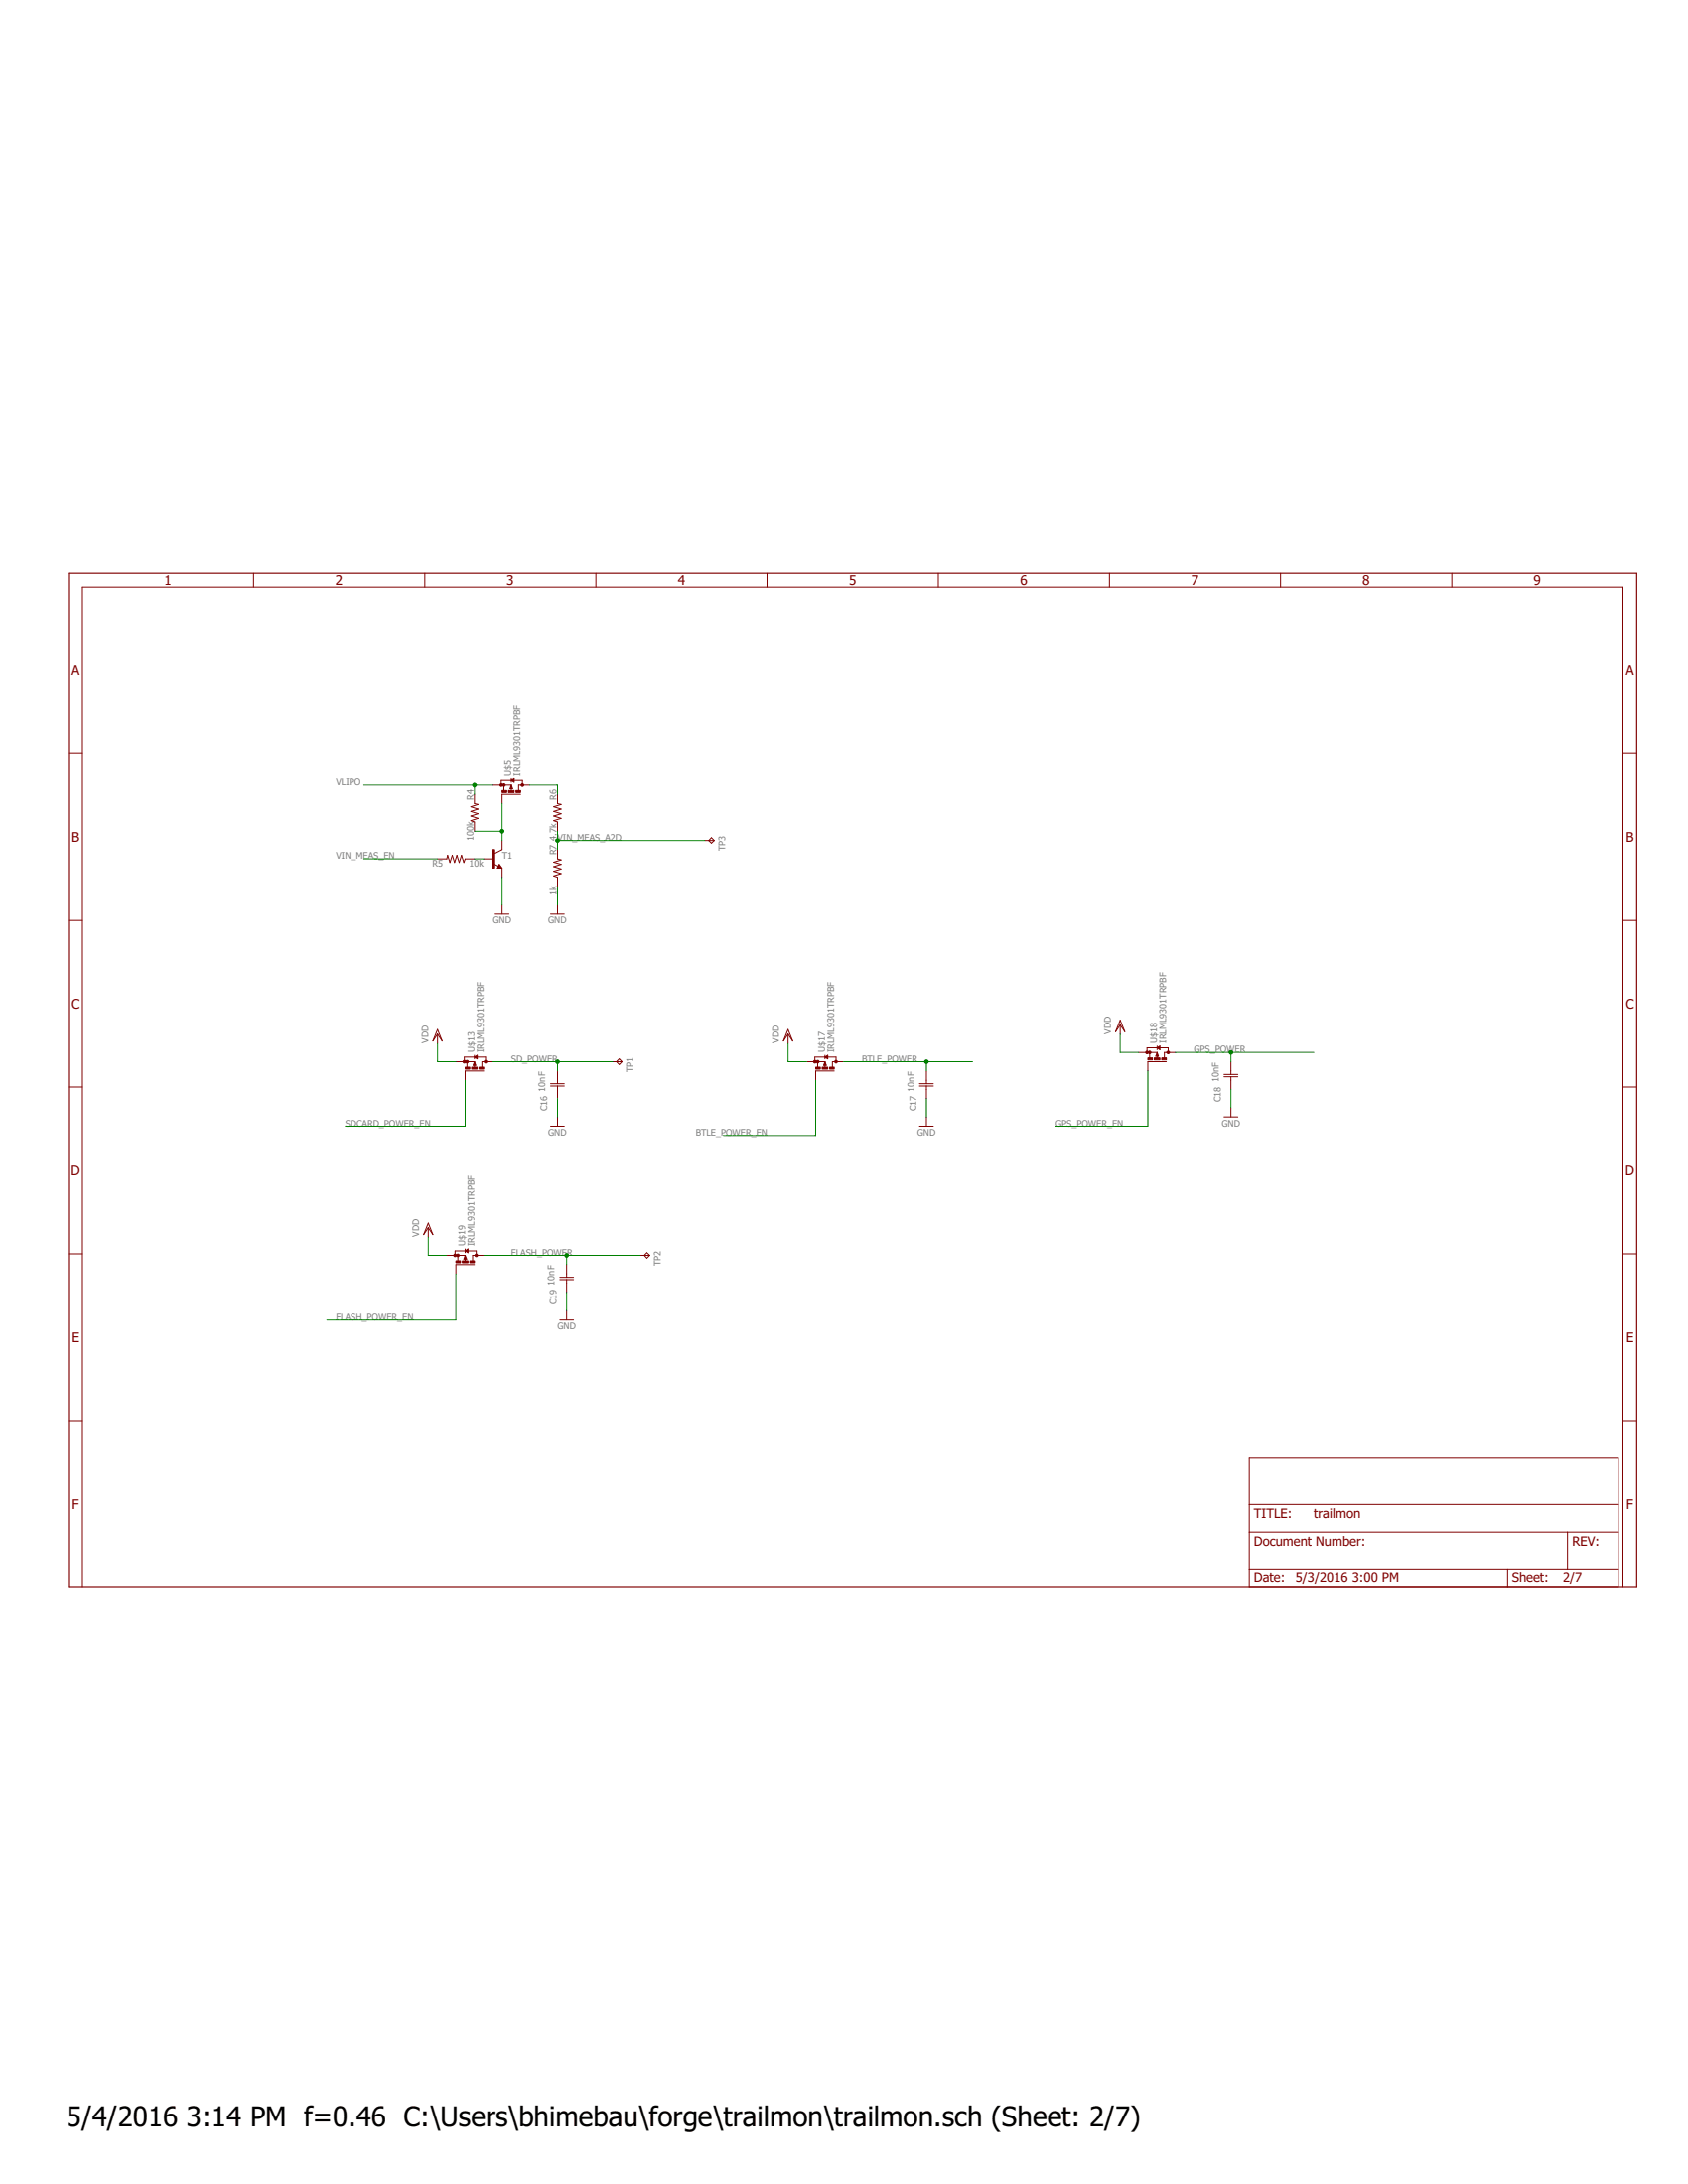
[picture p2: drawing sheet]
<svg xmlns="http://www.w3.org/2000/svg" width="216mm" height="279mm" viewBox="0 0 216 279" stroke-linecap="round" stroke-linejoin="round" font-family="sans-serif">
<path d="M8.8 73.3h200.5v129.8h-200.5z" fill="none" stroke="#800000" stroke-width=".15"/>
<g fill="none" stroke="#800000" stroke-width=".13">
<path d="M32.4 73.3v1.8M54.3 73.3v1.8M76.2 73.3v1.8M98.1 73.3v1.8M120 73.3v1.8M141.9 73.3v1.8M163.8 73.3v1.8M185.7 73.3v1.8M8.8 96.4h1.7M65.4 99.6v.5M65.4 99.8l.4-.2v.5zM65.5 99.8l.2-.1v.3z"/>
<path d="M207.6 96.4h1.7M8.8 117.8h1.7M56 109.9h1.1l.2-.5 .3 .9 .2-.9 .3 .9 .3-.9 .3 .9 .3-.9 .3 .9 .2-.4h1.2M60.7 101.6v1.2l.5 .1-1 .3 1 .3-1 .3 1 .3-1 .3 1 .3-1 .3 .5 .2v1.1M61.9 109.9h1.1M63 100.4h2.4M63.2 110.5l.6 .3M63.3 116.9h1.8M63.9 110.6l.3 .5h-.6zM63.9 110.8v.1h-.1l.1-.2 .2 .3h-.3M64.1 100.4v-.6h2.7v.6M64.2 107.5v1.2l-.9 .5"/>
<path d="M64.2 111.1v1.1M64.2 115.8v1.1M64.5 100.4v.8M65.4 100.4l.2 .5h-.4zM65.4 100.4v.8M65.4 100.6l.1 .3h-.2l.1-.2M66.6 101.6h-2.4v1.2M67.8 100.4h-1.5v.8M70.4 116.9h1.8M71.3 101.6v1.2l.5 .1-1 .3 1 .3-1 .3 1 .3-1 .3 1 .3-1 .3 .5 .2v1.1M71.3 108.7v1.2l.5 .1-1 .3 1 .3-1 .3 1 .3-1 .3 1 .3-1 .3 .5 .1v1.2M71.3 115.8v1.1"/>
<path d="M90.2 107.5h1.2M91 107.2l.4 .3-.4 .4-.3-.4zM207.6 117.8h1.7M8.8 139.1h1.7M56 131.7l.6 1.5-.6-.9-.6 .9zM56 132.3v1.2M58.3 135.8h2.4M59.4 135.8v-.6h2.7v.6M59.7 135.8v.7M60.7 135v.5M60.7 135.8v.7M60.7 135.8l.2 .5h-.4z"/>
<path d="M60.7 135.2l.3-.2v.5zM60.7 136v.2h-.1l.1-.1M60.8 135.2l.2-.1v.3zM61.9 137h-2.4v1.2M63 135.8h-1.4v.7M70.4 138.9h1.8M70.4 138.6h1.8M71.3 137v1.6M71.3 138.9v1.6M78.4 135.8h1.2M78.8 135.8l.4-.3 .4 .3-.4 .4zM100.8 131.7l.6 1.5-.6-.9-.6 .9z"/>
<path d="M100.8 132.3v1.2M103.2 135.8h2.3M104.2 135.8v-.6h2.7v.6M104.6 135.8v.7M105.5 135.8l.2 .5h-.4zM105.5 136l.1 .2h-.1v-.1M105.5 135v.5M105.5 135.8v.7M105.5 135.2l.4-.2v.5zM105.6 135.2l.2-.1v.3zM106.7 137h-2.4v1.2M107.9 135.8h-1.4v.7"/>
<path d="M117.6 138.9h1.8M117.6 138.6h1.8M118.5 137v1.6M118.5 138.9v1.6M143.3 130.5l.6 1.5-.6-.9-.6 .9zM143.3 131.1v1.2M145.6 134.6h2.4M146.7 134.6v-.6h2.7v.6M147 134.6v.8M148 134.6l.2 .5h-.4zM148 133.8v.5M148 134.6v.8"/>
<path d="M148 134l.4-.2v.5zM148 134.8l.1 .3h-.2l.1-.2M148.1 134l.2-.1v.3zM149.2 135.8h-2.4v1.2M150.3 134.6h-1.4v.8M156.5 137.8h1.8M156.5 137.5h1.8M157.4 135.8v1.7M157.4 137.8v1.6M207.6 139.1h1.7M54.8 156.5l.6 1.4-.6-.8-.6 .8zM54.8 157.1v1.1"/>
<path d="M59.5 159.8v.5M70.4 144.1h1.8M71.3 142.9v1.2M117.6 144.1h1.8M118.5 142.9v1.2M156.5 142.9h1.8M157.4 141.7v1.2M8.8 160.4h1.7M57.1 160.6h2.4M58.2 160.6v-.6h2.7v.6M58.6 160.6v.7M59.5 160.6v.7"/>
<path d="M59.5 160.6l.2 .5h-.4zM59.5 160l.4-.2v.5zM59.5 160.8l.1 .2h-.2l.1-.2M59.6 160l.2-.1v.2zM60.7 161.8h-2.4v1.2M61.9 160.6h-1.4v.7M71.6 168.9h1.8M71.6 163.7h1.8M71.6 163.4h1.8M72.5 161.8v1.6M72.5 163.7v1.6M72.5 167.7v1.2"/>
<path d="M81.9 160.6h1.2M82.4 160.6l.3-.3 .4 .3-.4 .4zM207.6 160.4h1.7M8.8 181.7h1.7M159.8 186.5h47.2v16.6h-47.2zM159.8 196h47.2M159.8 192.4h47.2M200.5 196v4.7M207.6 181.7h1.7M10.5 203.1v-128h197.1v128M159.8 200.7h47.2M192.8 200.7v2.4"/>
</g>
<g fill="#800000" stroke="#800000" stroke-width=".13">
<path d="M62.9 108.7h.4v2.4h-.4z"/>
<path d="M61.3 136.5h.6v.3h-.6z"/>
<path d="M59.5 136.5h.6v.3h-.6z"/>
<path d="M60.3 136.5h.7v.3h-.7z"/>
<path d="M106.1 136.5h.6v.3h-.6z"/>
<path d="M104.3 136.5h.6v.3h-.6z"/>
<path d="M105.2 136.5h.7v.3h-.7z"/>
<path d="M148.6 135.3h.6v.3h-.6z"/>
<path d="M146.8 135.3h.6v.3h-.6z"/>
<path d="M147.6 135.3h.8v.3h-.8z"/>
<path d="M60.1 161.3h.6v.2h-.6z"/>
<path d="M58.3 161.3h.6v.2h-.6z"/>
<path d="M59.1 161.3h.8v.2h-.8z"/>
<path d="M66 101.1h.6v.3h-.6z"/>
<path d="M64.2 101.1h.6v.3h-.6z"/>
<path d="M65 101.1h.8v.3h-.8z"/>
</g>
<g fill="#800000" stroke="#800000" stroke-width=".13">
<circle cx="59.4" cy="135.8" r=".17"/>
<circle cx="59.7" cy="135.8" r=".17"/>
<circle cx="62.1" cy="135.8" r=".17"/>
<circle cx="104.2" cy="135.8" r=".17"/>
<circle cx="104.6" cy="135.8" r=".17"/>
<circle cx="106.9" cy="135.8" r=".17"/>
<circle cx="146.7" cy="134.6" r=".17"/>
<circle cx="147" cy="134.6" r=".17"/>
<circle cx="149.4" cy="134.6" r=".17"/>
<circle cx="58.2" cy="160.6" r=".17"/>
<circle cx="58.6" cy="160.6" r=".17"/>
<circle cx="60.9" cy="160.6" r=".17"/>
<circle cx="64.1" cy="100.4" r=".17"/>
<circle cx="64.5" cy="100.4" r=".17"/>
<circle cx="66.8" cy="100.4" r=".17"/>
</g>
<g fill="none" stroke="#008000" stroke-width=".13">
<path d="M46.5 109.9h9.5M46.5 100.4h16.5M60.7 106.3h3.5M60.7 109.9h1.2M60.7 100.4v1.2M64.2 102.8v4.7M64.2 112.2v3.6M67.8 100.4h3.5v1.2M71.3 106.3v2.4M71.3 113.4v2.4M71.3 107.5h18.9M56 133.5v2.3h2.3"/>
<path d="M59.5 138.2v5.9h-15.3M63 135.8h15.4M71.3 135.8v1.2M100.8 133.5v2.3h2.4M104.3 138.2v7.1h-11.8M107.9 135.8h16.5M118.5 135.8v1.2M143.3 132.3v2.3h2.3M146.8 137v7.1h-11.8M150.3 134.6h17.7M157.4 134.6v1.2M157.4 139.4v2.3"/>
<path d="M54.8 158.2v2.4h2.3M71.3 140.5v2.4M118.5 140.5v2.4M58.3 163v5.9h-16.5M61.9 160.6h20M72.5 160.6v1.2M72.5 165.3v2.4"/>
</g>
<g fill="#008000" stroke="#008000" stroke-width=".13">
<circle cx="64.2" cy="106.3" r=".23"/>
<circle cx="71.3" cy="107.5" r=".23"/>
<circle cx="71.3" cy="135.8" r=".23"/>
<circle cx="118.5" cy="135.8" r=".23"/>
<circle cx="157.4" cy="134.6" r=".23"/>
<circle cx="60.7" cy="100.4" r=".23"/>
<circle cx="72.5" cy="160.6" r=".23"/>
</g>
<g font-size="3.5">
<text x="8.5" y="272">5/4/2016</text>
<text x="23.9" y="272">3:14 PM f=0.46 C:\Users\bhimebau\forge\trailmon\trailmon.sch (Sheet: 2/7)</text>
</g>
<g font-size="1.7" fill="#800000">
<text x="21" y="74.8">1</text>
<text x="42.9" y="74.8">2</text>
<text x="64.8" y="74.8">3</text>
<text x="86.7" y="74.8">4</text>
<text x="108.6" y="74.8">5</text>
<text x="130.5" y="74.8">6</text>
<text x="152.4" y="74.8">7</text>
<text x="174.3" y="74.8">8</text>
<text x="196.2" y="74.8">9</text>
<text x="9.1" y="86.3">A</text>
<text x="208" y="86.3">A</text>
<text x="9.1" y="107.7">B</text>
<text x="208" y="107.7">B</text>
<text x="9.1" y="129">C</text>
<text x="208" y="129">C</text>
<text x="9.1" y="150.3">D</text>
<text x="207.9" y="150.3">D</text>
<text x="9.2" y="171.7">E</text>
<text x="208" y="171.7">E</text>
<text x="9.2" y="193">F</text>
<text x="160.4" y="194.2">TITLE:</text>
<text x="160.4" y="197.8">Document Number:</text>
<text x="168.1" y="194.2">trailmon</text>
<text x="201.1" y="197.8">REV:</text>
<text x="208" y="193">F</text>
<text x="160.4" y="202.5">Date:</text>
<text x="165.7" y="202.5">5/3/2016</text>
<text x="172.9" y="202.5">3:00 PM</text>
<text x="193.4" y="202.5">Sheet:</text>
<text x="199.9" y="202.5">2/7</text>
</g>
<g font-size="1.2" fill="#808080">
<text x="43" y="100.4">VLIPO</text>
<text x="65.4" y="99.3" transform="rotate(-90 65.4 99.3)">U$5</text>
<text x="66.6" y="99.3" transform="rotate(-90 66.6 99.3)">IRLML9301TRPBF</text>
<text x="60.6" y="107.5" transform="rotate(-90 60.6 107.5)">100k</text>
<text x="60.6" y="102.3" transform="rotate(-90 60.6 102.3)">R4</text>
<text x="71.2" y="107.5" transform="rotate(-90 71.2 107.5)">4.7k</text>
<text x="71.2" y="102.3" transform="rotate(-90 71.2 102.3)">R6</text>
<text x="71.3" y="107.5">VIN_MEAS_A2D</text>
<text x="43" y="109.9">VIN_MEAS_EN</text>
<text x="55.3" y="110.8">R5</text>
<text x="60" y="110.8">10k</text>
<text x="64.2" y="109.9">T1</text>
<text x="71.2" y="109.4" transform="rotate(-90 71.2 109.4)">R7</text>
<text x="92.8" y="108.9" transform="rotate(-90 92.8 108.9)">TP3</text>
<text x="63" y="118.1">GND</text>
<text x="70.1" y="118.1">GND</text>
<text x="71.2" y="114.6" transform="rotate(-90 71.2 114.6)">1k</text>
<text x="54.8" y="133.5" transform="rotate(-90 54.8 133.5)">VDD</text>
<text x="60.7" y="134.6" transform="rotate(-90 60.7 134.6)">U$13</text>
<text x="61.9" y="134.6" transform="rotate(-90 61.9 134.6)">IRLML9301TRPBF</text>
<text x="65.4" y="135.8">SD_POWER</text>
<text x="81" y="137.2" transform="rotate(-90 81 137.2)">TP1</text>
<text x="99.6" y="133.5" transform="rotate(-90 99.6 133.5)">VDD</text>
<text x="105.5" y="134.6" transform="rotate(-90 105.5 134.6)">U$17</text>
<text x="106.7" y="134.6" transform="rotate(-90 106.7 134.6)">IRLML9301TRPBF</text>
<text x="110.2" y="135.8">BTLE_POWER</text>
<text x="142.1" y="132.3" transform="rotate(-90 142.1 132.3)">VDD</text>
<text x="148" y="133.5" transform="rotate(-90 148 133.5)">U$18</text>
<text x="149.2" y="133.5" transform="rotate(-90 149.2 133.5)">IRLML9301TRPBF</text>
<text x="152.7" y="134.6">GPS_POWER</text>
<text x="69.7" y="139.6" transform="rotate(-90 69.7 139.6)">10nF</text>
<text x="70" y="142.2" transform="rotate(-90 70 142.2)">C16</text>
<text x="116.9" y="139.6" transform="rotate(-90 116.9 139.6)">10nF</text>
<text x="117.2" y="142.2" transform="rotate(-90 117.2 142.2)">C17</text>
<text x="155.9" y="138.5" transform="rotate(-90 155.9 138.5)">10nF</text>
<text x="156.1" y="141" transform="rotate(-90 156.1 141)">C18</text>
<text x="44.2" y="144.1">SDCARD_POWER_EN</text>
<text x="70.1" y="145.3">GND</text>
<text x="89" y="145.3">BTLE_POWER_EN</text>
<text x="117.3" y="145.3">GND</text>
<text x="135" y="144.1">GPS_POWER_EN</text>
<text x="156.3" y="144.1">GND</text>
<text x="53.6" y="158.2" transform="rotate(-90 53.6 158.2)">VDD</text>
<text x="59.5" y="159.4" transform="rotate(-90 59.5 159.4)">U$19</text>
<text x="60.7" y="159.4" transform="rotate(-90 60.7 159.4)">IRLML9301TRPBF</text>
<text x="65.4" y="160.6">FLASH_POWER</text>
<text x="84.5" y="162" transform="rotate(-90 84.5 162)">TP2</text>
<text x="70.9" y="164.4" transform="rotate(-90 70.9 164.4)">10nF</text>
<text x="71.2" y="166.9" transform="rotate(-90 71.2 166.9)">C19</text>
<text x="43" y="168.9">FLASH_POWER_EN</text>
<text x="71.3" y="170">GND</text>
</g>
</svg>
